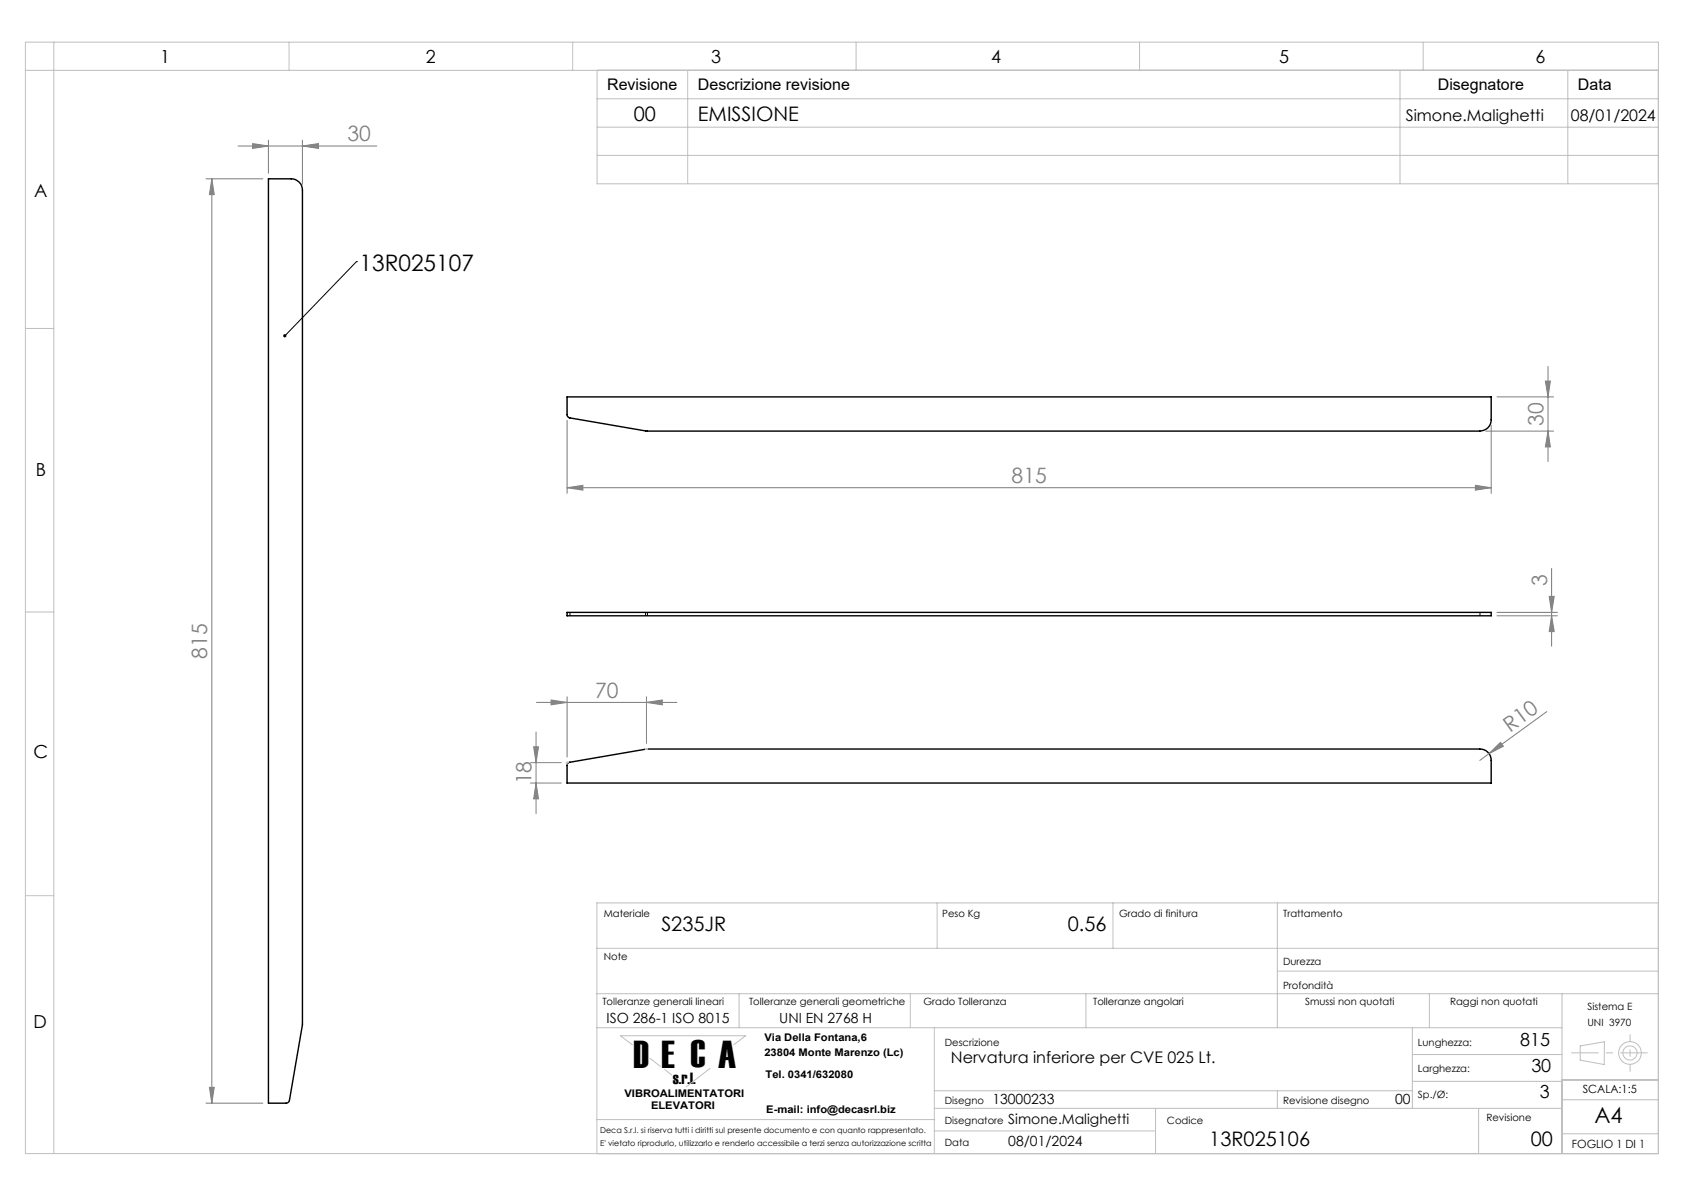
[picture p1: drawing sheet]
<svg xmlns="http://www.w3.org/2000/svg" width="297mm" height="210mm" viewBox="0 0 297 210" stroke-linecap="round" stroke-linejoin="round" font-family="sans-serif">
<path d="M47.3 31.5h4.1a1.99 1.99 0 0 1 1.9 2v147.2l-2.3 13.3a.62 .62 0 0 1-.6 .5h-3.1zM100 70h163v4a1.99 1.99 0 0 1-2 2h-146.9l-13.6-2.3a.62 .62 0 0 1-.5-.6zM100 108h163v.6h-163zM100.2 134.6l.2-.2 13.5-2.3h147.1a1.99 1.99 0 0 1 2 2v4h-163v-3.2z" fill="none" stroke="#000" stroke-width=".25"/>
<path d="M100.5 108.5v-.6M113.9 107.9v.6M114.2 108.5v-.6M261 107.9v.6" fill="none" stroke="#000" stroke-width=".18" stroke-dasharray="1.3 .6" stroke-linecap="butt"/>
<g fill="none" stroke="#808080" stroke-width=".18">
<path d="M36.3 31.5h10.1M37.4 31.5v163M37.4 31.5l.4 2.8h-.9zM42 25.7h24.5M44.6 25.3l2.7 .4-2.7 .5zM47.3 24.7v5.8M53.3 25.7l2.9-.4v.9zM53.3 24.7v7.8M100 74.1v12.9M262 76h12M263 75v12M264 70h10"/>
<path d="M272.6 67.2h.8l-.4 2.8zM273 76l.4 2.8h-.8zM273 64.6v16.8M100 86l2.8-.4v.8zM100 86h163M260.2 85.6l2.8 .4-2.8 .4zM264 108h10.7M264 108.6h10.7M273.2 105.2h.9l-.5 2.8zM273.6 100.2v13.7M273.6 108.6l.5 2.8h-.9zM93.6 134.5h5.4"/>
<path d="M93.6 138.1h5.4M94.1 131.7h.9l-.5 2.8zM94.5 138.1l.5 2.8h-.9zM94.5 129.1v14.4M94.6 123.9h24.8M97.2 123.4l2.8 .5-2.8 .4zM100 122.9v10.6M114 123.9l2.8-.5v.9zM114 122.9v8.2M262.6 132.9l2-2 .5 .7zM262.6 132.9l-1.6 1.2M272.8 125.5l-10.2 7.4"/>
<path d="M36.3 194.5h10.1M36.9 191.7h.9l-.4 2.8z"/>
</g>
<g fill="none" stroke="#c0c0c0" stroke-width=".18">
<path d="M4.5 7.4h288v196h-288zM4.5 12.4h288M9.5 7.4v196M51 7.4v5M101 7.4v5M105.3 12.4v20h187.2M105.3 17.4h187.2M121.3 12.4v20M151 7.4v5M201 7.4v5M246.9 12.4v20M251 7.4v5"/>
<path d="M276.5 12.4v20M105.3 22.4h187.2M105.3 27.4h187.2M4.5 57.9h5M4.5 107.9h5M100 134.3v.5M100.3 134.4l-.5 .1M113.8 132.1h.2M114.2 132l-.2 .1M4.5 157.9h5M165.3 159.2v8M196.3 159.2v8"/>
<path d="M225.3 159.2v22M292.5 159.2h-187.2v44.2M105.3 175.2h187.2M105.3 167.2h187.2M130.4 175.2v6M160.5 175.2v6M191.5 175.2v6M225.3 171.2h67.2M252.1 175.2v6M275.5 175.2v28.2M105.3 181.2h170.2M105.3 197.4h59.6"/>
<path d="M111.5 184.2l-2.1-1.6h22.1l-2.1 1.6M114.7 186.6l1.8 1.4M117.2 188.6l1.3 .9M125.2 188.4l-4.2 3.2M164.8 181.2v22.2M164.8 195.4h110.7M164.8 199.4h39M164.8 192.3h84.3M203.8 195.4v8M225.3 192.3v3.1M249.1 181.2v14.2M249.1 185.9h26.4"/>
<path d="M249.1 190.7h26.4M260.8 195.4v8M275.5 199.9h17M275.5 193.9h17M275.5 190.4h17M278.7 184.4l4.3-.7-.1 4-4.2-.8z"/>
<circle cx="287.5" cy="185.7" r="2"/>
<circle cx="287.5" cy="185.7" r="1.25"/>
</g>
<path d="M277.1 185.6h13.5" fill="none" stroke="#c0c0c0" stroke-width=".18" stroke-dasharray="15.2 1.3 1.3 1.3" stroke-dashoffset="10.4" stroke-linecap="butt"/>
<path d="M287.5 182.4v6.6" fill="none" stroke="#c0c0c0" stroke-width=".18" stroke-dasharray="15.2 1.3 1.3 1.3" stroke-dashoffset="13.8" stroke-linecap="butt"/>
<path d="M62.9 46.1h.1M62.9 46.1l-12.7 13.1" fill="none" stroke="#000" stroke-width=".18"/>
<path d="M50 59a.29 .29 0 0 1 .4 0 .29 .29 0 0 1 0 .4 .29 .29 0 0 1-.4 0l.2-.2-.2 .2z" fill="#000"/>
<g fill="#808080">
<path d="M262.6 132.9l2-2 .5 .7z"/>
<path d="M97.2 123.4l2.8 .5-2.8 .4zM114 123.9l2.8-.5v.9z"/>
<path d="M94.1 131.7h.9l-.5 2.8zM94.5 138.1l.5 2.8h-.9z"/>
<path d="M100 86l2.8-.4v.8zM260.2 85.6l2.8 .4-2.8 .4z"/>
<path d="M44.6 25.3l2.7 .4-2.7 .5zM53.3 25.7l2.9-.4v.9z"/>
<path d="M272.6 67.2h.8l-.4 2.8zM273 76l.4 2.8h-.8zM273.2 105.2h.9l-.5 2.8zM273.6 108.6l.5 2.8h-.9z"/>
<path d="M37.4 31.5l.4 2.8h-.9zM36.9 191.7h.9l-.4 2.8z"/>
</g>
<text font-size="6.9" fill="#010000" x="111.7" y="188.2">D E C A</text>
<text font-size="4" x="63.4" y="47.7">13R025107</text>
<text font-size="3.9" x="281.2" y="198">A4</text>
<g font-size="3.7" fill="#808080">
<text x="61.3" y="24.9">30</text>
<text x="272.2" y="75.1" transform="rotate(-90 272.2 75.1)">30</text>
<text x="178.4" y="85.2">815</text>
<text x="272.9" y="103.3" transform="rotate(-90 272.9 103.3)">3</text>
<text x="36.6" y="116.1" transform="rotate(-90 36.6 116.1)">815</text>
<text x="105" y="123">70</text>
<text x="266.3" y="129.2" transform="rotate(-36 266.3 129.2)">R10</text>
<text x="93.7" y="138.3" transform="rotate(-90 93.7 138.3)">18</text>
</g>
<g font-size="3.5">
<text x="111.8" y="21.3">00</text>
<text x="123.1" y="21.3">EMISSIONE</text>
<text x="116.6" y="164.2">S235JR</text>
<text x="188.3" y="164.2">0.56</text>
<text x="213.3" y="202.2">13R025106</text>
<text x="270" y="202.2">00</text>
</g>
<g font-size="3.2">
<text x="28.3" y="11.1">1</text>
<text x="75.1" y="11.1">2</text>
<text x="125.4" y="11.1">3</text>
<text x="174.8" y="11.1">4</text>
<text x="225.6" y="11.1">5</text>
<text x="270.8" y="11.1">6</text>
<text x="6" y="34.7">A</text>
<text x="6.3" y="83.9">B</text>
<text x="5.9" y="133.6">C</text>
<text x="5.9" y="181.3">D</text>
<text x="268.1" y="184.4">815</text>
<text x="270.1" y="188.9">30</text>
<text x="271.6" y="193.6">3</text>
</g>
<text font-size="2.9" fill="#010000" x="118.7" y="191">s.r.l.</text>
<g font-size="2.8">
<text x="107.1" y="15.9">Revisione</text>
<text x="123.1" y="15.9">Descrizione revisione</text>
<text x="253.6" y="15.9">Disegnatore</text>
<text x="278.3" y="15.9">Data</text>
<text x="247.9" y="21.3">Simone.Malighetti</text>
<text x="277" y="21.3">08/01/2024</text>
<text x="167.7" y="187.4">Nervatura inferiore per CVE 025 Lt.</text>
</g>
<g font-size="2.5">
<text x="107" y="180.3">ISO 286-1 ISO 8015</text>
<text x="137.4" y="180.3">UNI EN 2768 H</text>
<text x="175" y="194.6">13000233</text>
<text x="246.1" y="194.6">00</text>
<text x="177.8" y="202.1">08/01/2024</text>
<text x="177.8" y="198.1">Simone.Malighetti</text>
</g>
<g font-size="2">
<text x="279.1" y="192.8">SCALA:1:5</text>
<text x="277.2" y="202.4">FOGLIO 1 DI 1</text>
</g>
<g font-size="1.9" fill="#010000">
<text x="134.8" y="183.6">Via Della Fontana,6</text>
<text x="134.8" y="186.2">23804 Monte Marenzo (Lc)</text>
<text x="135" y="190.1">Tel. 0341/632080</text>
<text x="110.1" y="193.4">VIBROALIMENTATORI</text>
<text x="114.8" y="195.6">ELEVATORI</text>
<text x="135.2" y="196.2">E-mail: info@decasrl.biz</text>
</g>
<g font-size="1.8">
<text x="106.5" y="161.7">Materiale</text>
<text x="166.2" y="161.7">Peso Kg</text>
<text x="197.4" y="161.7">Grado di finitura</text>
<text x="226.3" y="161.7">Trattamento</text>
<text x="106.5" y="169.3">Note</text>
<text x="226.3" y="170.2">Durezza</text>
<text x="106.2" y="177.1">Tolleranze generali lineari</text>
<text x="132.1" y="177.1">Tolleranze generali geometriche</text>
<text x="162.9" y="177.1">Grado Tolleranza</text>
<text x="192.8" y="177.1">Tolleranze angolari</text>
<text x="226.3" y="174.4">Profondità</text>
<text x="230.2" y="177.1">Smussi non quotati</text>
<text x="255.7" y="177.1">Raggi non quotati</text>
<text x="280" y="178.1">Sistema E</text>
<text x="166.6" y="184.4">Descrizione</text>
<text x="250.1" y="184.4">Lunghezza:</text>
<text x="280" y="180.9">UNI 3970</text>
<text x="250.1" y="188.9">Larghezza:</text>
<text x="166.6" y="194.6">Disegno</text>
<text x="226.3" y="194.6">Revisione disegno</text>
<text x="250.1" y="193.6">Sp./Ø:</text>
<text x="262.1" y="197.7">Revisione</text>
<text x="166.6" y="198.1">Disegnatore</text>
<text x="166.6" y="202.1">Data</text>
<text x="205.8" y="198.1">Codice</text>
</g>
<g font-size="1.4">
<text x="105.8" y="199.7">Deca S.r.l. si riserva tutti i diritti sul presente documento e con quanto rappresentato.</text>
<text x="105.8" y="202.1">E' vietato riprodurlo, utilizzarlo e renderlo accessibile a terzi senza autorizzazione scritta</text>
</g>
</svg>
